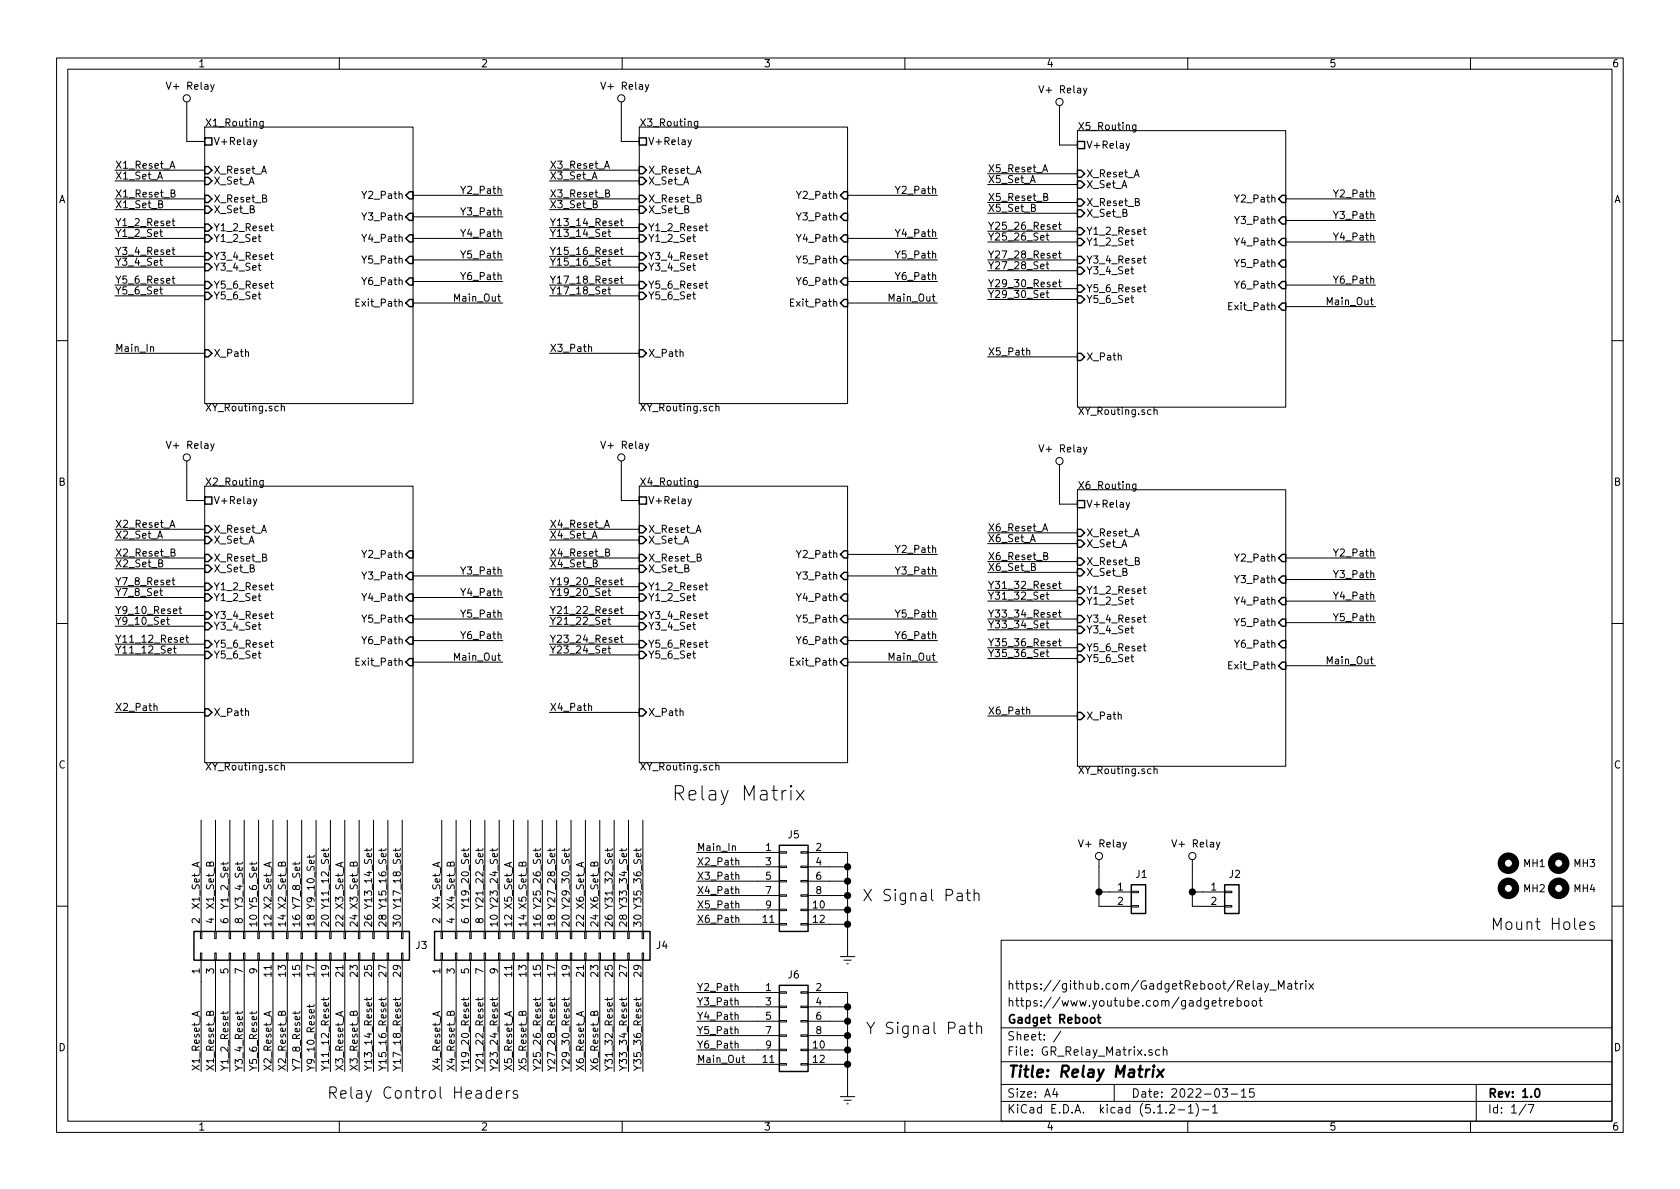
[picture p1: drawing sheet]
EESchema Schematic File Version 4
LIBS:GR_Relay_Matrix-cache
EELAYER 29 0
EELAYER END
$Descr A4 11693 8268
encoding utf-8
Sheet 1 7
Title "Relay Matrix"
Date "2022-03-15"
Rev "1.0"
Comp "Gadget Reboot"
Comment1 "https://www.youtube.com/gadgetreboot"
Comment2 "https://github.com/GadgetReboot/Relay_Matrix"
Comment3 ""
Comment4 ""
$EndDescr
$Sheet
S 1425 875  1450 1925
U 62037087
F0 "X1_Routing" 50
F1 "XY_Routing.sch" 50
F2 "V+Relay" U L 1425 975 50 
F3 "X_Reset_A" I L 1425 1175 50 
F4 "X_Set_A" I L 1425 1250 50 
F5 "X_Reset_B" I L 1425 1375 50 
F6 "X_Set_B" I L 1425 1450 50 
F7 "X_Path" I L 1425 2450 50 
F8 "Y1_2_Reset" I L 1425 1575 50 
F9 "Y1_2_Set" I L 1425 1650 50 
F10 "Y3_4_Reset" I L 1425 1775 50 
F11 "Y3_4_Set" I L 1425 1850 50 
F12 "Y5_6_Reset" I L 1425 1975 50 
F13 "Y5_6_Set" I L 1425 2050 50 
F14 "Y2_Path" I R 2875 1350 50 
F15 "Y3_Path" I R 2875 1500 50 
F16 "Y4_Path" I R 2875 1650 50 
F17 "Y5_Path" I R 2875 1800 50 
F18 "Y6_Path" I R 2875 1950 50 
F19 "Exit_Path" I R 2875 2100 50 
$EndSheet
$Comp
L power:Vdrive #PWR01
U 1 1
P 1300 750
F 0 "#PWR01" H 1100 600 50  0001 C CNN
F 1 "Vdrive" H 1317 923 50  0001 C CNN
F 2 "" H 1300 750 50  0001 C CNN
F 3 "" H 1300 750 50  0001 C CNN
	1    1300 750 
	1    0    0    -1  
$EndComp
Text Notes 1150 625  0    50   ~ 0
V+ Relay
Wire Wire Line
	1425 975  1300 975 
Wire Wire Line
	1300 975  1300 750 
Wire Wire Line
	1425 1175 800  1175
Text Label 800  1175 0    50   ~ 0
X1_Reset_A
Wire Wire Line
	1425 1250 800  1250
Text Label 800  1250 0    50   ~ 0
X1_Set_A
Wire Wire Line
	1425 1375 800  1375
Text Label 800  1375 0    50   ~ 0
X1_Reset_B
Wire Wire Line
	1425 1450 800  1450
Text Label 800  1450 0    50   ~ 0
X1_Set_B
Wire Wire Line
	1425 1575 800  1575
Text Label 800  1575 0    50   ~ 0
Y1_2_Reset
Wire Wire Line
	1425 1650 800  1650
Text Label 800  1650 0    50   ~ 0
Y1_2_Set
Wire Wire Line
	1425 1775 800  1775
Text Label 800  1775 0    50   ~ 0
Y3_4_Reset
Wire Wire Line
	1425 1850 800  1850
Text Label 800  1850 0    50   ~ 0
Y3_4_Set
Wire Wire Line
	1425 1975 800  1975
Text Label 800  1975 0    50   ~ 0
Y5_6_Reset
Wire Wire Line
	1425 2050 800  2050
Text Label 800  2050 0    50   ~ 0
Y5_6_Set
Wire Wire Line
	1425 2450 800  2450
Text Label 800  2450 0    50   ~ 0
Main_In
Wire Wire Line
	3500 1350 2875 1350
Text Label 3200 1350 0    50   ~ 0
Y2_Path
Wire Wire Line
	3500 1500 2875 1500
Text Label 3200 1500 0    50   ~ 0
Y3_Path
Wire Wire Line
	3500 1650 2875 1650
Text Label 3200 1650 0    50   ~ 0
Y4_Path
Wire Wire Line
	3500 1800 2875 1800
Text Label 3200 1800 0    50   ~ 0
Y5_Path
Wire Wire Line
	3500 1950 2875 1950
Text Label 3200 1950 0    50   ~ 0
Y6_Path
$Sheet
S 1425 3375 1450 1925
U 6241D2E0
F0 "X2_Routing" 50
F1 "XY_Routing.sch" 50
F2 "V+Relay" U L 1425 3475 50 
F3 "X_Reset_A" I L 1425 3675 50 
F4 "X_Set_A" I L 1425 3750 50 
F5 "X_Reset_B" I L 1425 3875 50 
F6 "X_Set_B" I L 1425 3950 50 
F7 "X_Path" I L 1425 4950 50 
F8 "Y1_2_Reset" I L 1425 4075 50 
F9 "Y1_2_Set" I L 1425 4150 50 
F10 "Y3_4_Reset" I L 1425 4275 50 
F11 "Y3_4_Set" I L 1425 4350 50 
F12 "Y5_6_Reset" I L 1425 4475 50 
F13 "Y5_6_Set" I L 1425 4550 50 
F14 "Y2_Path" I R 2875 3850 50 
F15 "Y3_Path" I R 2875 4000 50 
F16 "Y4_Path" I R 2875 4150 50 
F17 "Y5_Path" I R 2875 4300 50 
F18 "Y6_Path" I R 2875 4450 50 
F19 "Exit_Path" I R 2875 4600 50 
$EndSheet
$Comp
L power:Vdrive #PWR02
U 1 1
P 1300 3250
F 0 "#PWR02" H 1100 3100 50  0001 C CNN
F 1 "Vdrive" H 1317 3423 50  0001 C CNN
F 2 "" H 1300 3250 50  0001 C CNN
F 3 "" H 1300 3250 50  0001 C CNN
	1    1300 3250
	1    0    0    -1  
$EndComp
Text Notes 1150 3125 0    50   ~ 0
V+ Relay
Wire Wire Line
	1425 3475 1300 3475
Wire Wire Line
	1300 3475 1300 3250
Wire Wire Line
	1425 3675 800  3675
Text Label 800  3675 0    50   ~ 0
X2_Reset_A
Wire Wire Line
	1425 3750 800  3750
Text Label 800  3750 0    50   ~ 0
X2_Set_A
Wire Wire Line
	1425 3875 800  3875
Text Label 800  3875 0    50   ~ 0
X2_Reset_B
Wire Wire Line
	1425 3950 800  3950
Text Label 800  3950 0    50   ~ 0
X2_Set_B
Wire Wire Line
	1425 4275 800  4275
Text Label 800  4275 0    50   ~ 0
Y9_10_Reset
Wire Wire Line
	1425 4350 800  4350
Text Label 800  4350 0    50   ~ 0
Y9_10_Set
Wire Wire Line
	1425 4475 800  4475
Text Label 800  4475 0    50   ~ 0
Y11_12_Reset
Wire Wire Line
	1425 4550 800  4550
Text Label 800  4550 0    50   ~ 0
Y11_12_Set
Wire Wire Line
	4450 1575 3825 1575
Text Label 3825 1575 0    50   ~ 0
Y13_14_Reset
Wire Wire Line
	4450 1650 3825 1650
Text Label 3825 1650 0    50   ~ 0
Y13_14_Set
Wire Wire Line
	1425 4950 800  4950
Text Label 800  4950 0    50   ~ 0
X2_Path
Wire Wire Line
	3500 4000 2875 4000
Text Label 3200 4000 0    50   ~ 0
Y3_Path
Wire Wire Line
	3500 4150 2875 4150
Text Label 3200 4150 0    50   ~ 0
Y4_Path
Wire Wire Line
	3500 4300 2875 4300
Text Label 3200 4300 0    50   ~ 0
Y5_Path
Wire Wire Line
	3500 4450 2875 4450
Text Label 3200 4450 0    50   ~ 0
Y6_Path
$Sheet
S 4450 875  1450 1925
U 62421122
F0 "X3_Routing" 50
F1 "XY_Routing.sch" 50
F2 "V+Relay" U L 4450 975 50 
F3 "X_Reset_A" I L 4450 1175 50 
F4 "X_Set_A" I L 4450 1250 50 
F5 "X_Reset_B" I L 4450 1375 50 
F6 "X_Set_B" I L 4450 1450 50 
F7 "X_Path" I L 4450 2450 50 
F8 "Y1_2_Reset" I L 4450 1575 50 
F9 "Y1_2_Set" I L 4450 1650 50 
F10 "Y3_4_Reset" I L 4450 1775 50 
F11 "Y3_4_Set" I L 4450 1850 50 
F12 "Y5_6_Reset" I L 4450 1975 50 
F13 "Y5_6_Set" I L 4450 2050 50 
F14 "Y2_Path" I R 5900 1350 50 
F15 "Y3_Path" I R 5900 1500 50 
F16 "Y4_Path" I R 5900 1650 50 
F17 "Y5_Path" I R 5900 1800 50 
F18 "Y6_Path" I R 5900 1950 50 
F19 "Exit_Path" I R 5900 2100 50 
$EndSheet
$Comp
L power:Vdrive #PWR05
U 1 1
P 4325 750
F 0 "#PWR05" H 4125 600 50  0001 C CNN
F 1 "Vdrive" H 4342 923 50  0001 C CNN
F 2 "" H 4325 750 50  0001 C CNN
F 3 "" H 4325 750 50  0001 C CNN
	1    4325 750 
	1    0    0    -1  
$EndComp
Text Notes 4175 625  0    50   ~ 0
V+ Relay
Wire Wire Line
	4450 975  4325 975 
Wire Wire Line
	4325 975  4325 750 
Wire Wire Line
	4450 1175 3825 1175
Text Label 3825 1175 0    50   ~ 0
X3_Reset_A
Wire Wire Line
	4450 1250 3825 1250
Text Label 3825 1250 0    50   ~ 0
X3_Set_A
Wire Wire Line
	4450 1375 3825 1375
Text Label 3825 1375 0    50   ~ 0
X3_Reset_B
Wire Wire Line
	4450 1450 3825 1450
Text Label 3825 1450 0    50   ~ 0
X3_Set_B
Wire Wire Line
	4450 1975 3825 1975
Text Label 3825 1975 0    50   ~ 0
Y17_18_Reset
Wire Wire Line
	4450 2050 3825 2050
Text Label 3825 2050 0    50   ~ 0
Y17_18_Set
Wire Wire Line
	4450 4075 3825 4075
Text Label 3825 4075 0    50   ~ 0
Y19_20_Reset
Wire Wire Line
	4450 4150 3825 4150
Text Label 3825 4150 0    50   ~ 0
Y19_20_Set
Wire Wire Line
	4450 4275 3825 4275
Text Label 3825 4275 0    50   ~ 0
Y21_22_Reset
Wire Wire Line
	4450 4350 3825 4350
Text Label 3825 4350 0    50   ~ 0
Y21_22_Set
Wire Wire Line
	4450 4475 3825 4475
Text Label 3825 4475 0    50   ~ 0
Y23_24_Reset
Wire Wire Line
	4450 4550 3825 4550
Text Label 3825 4550 0    50   ~ 0
Y23_24_Set
Wire Wire Line
	4450 2450 3825 2450
Text Label 3825 2450 0    50   ~ 0
X3_Path
Wire Wire Line
	6525 1350 5900 1350
Text Label 6225 1350 0    50   ~ 0
Y2_Path
Wire Wire Line
	6525 1650 5900 1650
Text Label 6225 1650 0    50   ~ 0
Y4_Path
Wire Wire Line
	6525 1800 5900 1800
Text Label 6225 1800 0    50   ~ 0
Y5_Path
Wire Wire Line
	6525 1950 5900 1950
Text Label 6225 1950 0    50   ~ 0
Y6_Path
$Sheet
S 4450 3375 1450 1925
U 6242117E
F0 "X4_Routing" 50
F1 "XY_Routing.sch" 50
F2 "V+Relay" U L 4450 3475 50 
F3 "X_Reset_A" I L 4450 3675 50 
F4 "X_Set_A" I L 4450 3750 50 
F5 "X_Reset_B" I L 4450 3875 50 
F6 "X_Set_B" I L 4450 3950 50 
F7 "X_Path" I L 4450 4950 50 
F8 "Y1_2_Reset" I L 4450 4075 50 
F9 "Y1_2_Set" I L 4450 4150 50 
F10 "Y3_4_Reset" I L 4450 4275 50 
F11 "Y3_4_Set" I L 4450 4350 50 
F12 "Y5_6_Reset" I L 4450 4475 50 
F13 "Y5_6_Set" I L 4450 4550 50 
F14 "Y2_Path" I R 5900 3850 50 
F15 "Y3_Path" I R 5900 4000 50 
F16 "Y4_Path" I R 5900 4150 50 
F17 "Y5_Path" I R 5900 4300 50 
F18 "Y6_Path" I R 5900 4450 50 
F19 "Exit_Path" I R 5900 4600 50 
$EndSheet
$Comp
L power:Vdrive #PWR06
U 1 1
P 4325 3250
F 0 "#PWR06" H 4125 3100 50  0001 C CNN
F 1 "Vdrive" H 4342 3423 50  0001 C CNN
F 2 "" H 4325 3250 50  0001 C CNN
F 3 "" H 4325 3250 50  0001 C CNN
	1    4325 3250
	1    0    0    -1  
$EndComp
Text Notes 4175 3125 0    50   ~ 0
V+ Relay
Wire Wire Line
	4450 3475 4325 3475
Wire Wire Line
	4325 3475 4325 3250
Wire Wire Line
	4450 3675 3825 3675
Text Label 3825 3675 0    50   ~ 0
X4_Reset_A
Wire Wire Line
	4450 3750 3825 3750
Text Label 3825 3750 0    50   ~ 0
X4_Set_A
Wire Wire Line
	4450 3875 3825 3875
Text Label 3825 3875 0    50   ~ 0
X4_Reset_B
Wire Wire Line
	4450 3950 3825 3950
Text Label 3825 3950 0    50   ~ 0
X4_Set_B
Wire Wire Line
	7500 1600 6875 1600
Text Label 6875 1600 0    50   ~ 0
Y25_26_Reset
Wire Wire Line
	7500 1675 6875 1675
Text Label 6875 1675 0    50   ~ 0
Y25_26_Set
Wire Wire Line
	7500 1800 6875 1800
Text Label 6875 1800 0    50   ~ 0
Y27_28_Reset
Wire Wire Line
	7500 1875 6875 1875
Text Label 6875 1875 0    50   ~ 0
Y27_28_Set
Wire Wire Line
	7500 2000 6875 2000
Text Label 6875 2000 0    50   ~ 0
Y29_30_Reset
Wire Wire Line
	7500 2075 6875 2075
Text Label 6875 2075 0    50   ~ 0
Y29_30_Set
Wire Wire Line
	4450 4950 3825 4950
Text Label 3825 4950 0    50   ~ 0
X4_Path
Wire Wire Line
	6525 3850 5900 3850
Text Label 6225 3850 0    50   ~ 0
Y2_Path
Wire Wire Line
	6525 4000 5900 4000
Text Label 6225 4000 0    50   ~ 0
Y3_Path
Wire Wire Line
	6525 4300 5900 4300
Text Label 6225 4300 0    50   ~ 0
Y5_Path
Wire Wire Line
	6525 4450 5900 4450
Text Label 6225 4450 0    50   ~ 0
Y6_Path
$Sheet
S 7500 900  1450 1925
U 6243C00A
F0 "X5_Routing" 50
F1 "XY_Routing.sch" 50
F2 "V+Relay" U L 7500 1000 50 
F3 "X_Reset_A" I L 7500 1200 50 
F4 "X_Set_A" I L 7500 1275 50 
F5 "X_Reset_B" I L 7500 1400 50 
F6 "X_Set_B" I L 7500 1475 50 
F7 "X_Path" I L 7500 2475 50 
F8 "Y1_2_Reset" I L 7500 1600 50 
F9 "Y1_2_Set" I L 7500 1675 50 
F10 "Y3_4_Reset" I L 7500 1800 50 
F11 "Y3_4_Set" I L 7500 1875 50 
F12 "Y5_6_Reset" I L 7500 2000 50 
F13 "Y5_6_Set" I L 7500 2075 50 
F14 "Y2_Path" I R 8950 1375 50 
F15 "Y3_Path" I R 8950 1525 50 
F16 "Y4_Path" I R 8950 1675 50 
F17 "Y5_Path" I R 8950 1825 50 
F18 "Y6_Path" I R 8950 1975 50 
F19 "Exit_Path" I R 8950 2125 50 
$EndSheet
$Comp
L power:Vdrive #PWR07
U 1 1
P 7375 775
F 0 "#PWR07" H 7175 625 50  0001 C CNN
F 1 "Vdrive" H 7392 948 50  0001 C CNN
F 2 "" H 7375 775 50  0001 C CNN
F 3 "" H 7375 775 50  0001 C CNN
	1    7375 775 
	1    0    0    -1  
$EndComp
Text Notes 7225 650  0    50   ~ 0
V+ Relay
Wire Wire Line
	7500 1000 7375 1000
Wire Wire Line
	7375 1000 7375 775 
Wire Wire Line
	7500 1200 6875 1200
Text Label 6875 1200 0    50   ~ 0
X5_Reset_A
Wire Wire Line
	7500 1275 6875 1275
Text Label 6875 1275 0    50   ~ 0
X5_Set_A
Wire Wire Line
	7500 1400 6875 1400
Text Label 6875 1400 0    50   ~ 0
X5_Reset_B
Wire Wire Line
	7500 1475 6875 1475
Text Label 6875 1475 0    50   ~ 0
X5_Set_B
Wire Wire Line
	7500 4300 6875 4300
Text Label 6875 4300 0    50   ~ 0
Y33_34_Reset
Wire Wire Line
	7500 4375 6875 4375
Text Label 6875 4375 0    50   ~ 0
Y33_34_Set
Wire Wire Line
	7500 4500 6875 4500
Text Label 6875 4500 0    50   ~ 0
Y35_36_Reset
Wire Wire Line
	7500 4575 6875 4575
Text Label 6875 4575 0    50   ~ 0
Y35_36_Set
Wire Wire Line
	7500 4100 6875 4100
Text Label 6875 4100 0    50   ~ 0
Y31_32_Reset
Wire Wire Line
	7500 4175 6875 4175
Text Label 6875 4175 0    50   ~ 0
Y31_32_Set
Wire Wire Line
	7500 2475 6875 2475
Text Label 6875 2475 0    50   ~ 0
X5_Path
Wire Wire Line
	9575 1375 8950 1375
Text Label 9275 1375 0    50   ~ 0
Y2_Path
Wire Wire Line
	9575 1525 8950 1525
Text Label 9275 1525 0    50   ~ 0
Y3_Path
Wire Wire Line
	9575 1675 8950 1675
Text Label 9275 1675 0    50   ~ 0
Y4_Path
Wire Wire Line
	9575 1975 8950 1975
Text Label 9275 1975 0    50   ~ 0
Y6_Path
$Sheet
S 7500 3400 1450 1925
U 6243C066
F0 "X6_Routing" 50
F1 "XY_Routing.sch" 50
F2 "V+Relay" U L 7500 3500 50 
F3 "X_Reset_A" I L 7500 3700 50 
F4 "X_Set_A" I L 7500 3775 50 
F5 "X_Reset_B" I L 7500 3900 50 
F6 "X_Set_B" I L 7500 3975 50 
F7 "X_Path" I L 7500 4975 50 
F8 "Y1_2_Reset" I L 7500 4100 50 
F9 "Y1_2_Set" I L 7500 4175 50 
F10 "Y3_4_Reset" I L 7500 4300 50 
F11 "Y3_4_Set" I L 7500 4375 50 
F12 "Y5_6_Reset" I L 7500 4500 50 
F13 "Y5_6_Set" I L 7500 4575 50 
F14 "Y2_Path" I R 8950 3875 50 
F15 "Y3_Path" I R 8950 4025 50 
F16 "Y4_Path" I R 8950 4175 50 
F17 "Y5_Path" I R 8950 4325 50 
F18 "Y6_Path" I R 8950 4475 50 
F19 "Exit_Path" I R 8950 4625 50 
$EndSheet
$Comp
L power:Vdrive #PWR08
U 1 1
P 7375 3275
F 0 "#PWR08" H 7175 3125 50  0001 C CNN
F 1 "Vdrive" H 7392 3448 50  0001 C CNN
F 2 "" H 7375 3275 50  0001 C CNN
F 3 "" H 7375 3275 50  0001 C CNN
	1    7375 3275
	1    0    0    -1  
$EndComp
Text Notes 7225 3150 0    50   ~ 0
V+ Relay
Wire Wire Line
	7500 3500 7375 3500
Wire Wire Line
	7375 3500 7375 3275
Wire Wire Line
	7500 3700 6875 3700
Text Label 6875 3700 0    50   ~ 0
X6_Reset_A
Wire Wire Line
	7500 3775 6875 3775
Text Label 6875 3775 0    50   ~ 0
X6_Set_A
Wire Wire Line
	7500 3900 6875 3900
Text Label 6875 3900 0    50   ~ 0
X6_Reset_B
Wire Wire Line
	7500 3975 6875 3975
Text Label 6875 3975 0    50   ~ 0
X6_Set_B
Wire Wire Line
	7500 4975 6875 4975
Text Label 6875 4975 0    50   ~ 0
X6_Path
Wire Wire Line
	9575 3875 8950 3875
Text Label 9275 3875 0    50   ~ 0
Y2_Path
Wire Wire Line
	9575 4025 8950 4025
Text Label 9275 4025 0    50   ~ 0
Y3_Path
Wire Wire Line
	9575 4175 8950 4175
Text Label 9275 4175 0    50   ~ 0
Y4_Path
Wire Wire Line
	9575 4325 8950 4325
Text Label 9275 4325 0    50   ~ 0
Y5_Path
$Comp
L Connector_Generic:Conn_02x15_Odd_Even J4
U 1 1
P 3775 6625
F 0 "J4" V 3825 5837 50  0000 R CNN
F 1 "Conn_02x15_Odd_Even" H 3825 7451 50  0001 C CNN
F 2 "Connector_PinHeader_2.54mm:PinHeader_2x15_P2.54mm_Vertical" H 3775 6625 50  0001 C CNN
F 3 "~" H 3775 6625 50  0001 C CNN
	1    3775 6625
	0    -1   -1   0   
$EndComp
Wire Wire Line
	1400 6825 1400 7450
Text Label 1400 7450 1    50   ~ 0
X1_Reset_A
Wire Wire Line
	1400 5700 1400 6325
Text Label 1400 6325 1    50   ~ 0
X1_Set_A
Wire Wire Line
	1500 6825 1500 7450
Text Label 1500 7450 1    50   ~ 0
X1_Reset_B
Wire Wire Line
	1500 5700 1500 6325
Text Label 1500 6325 1    50   ~ 0
X1_Set_B
Wire Wire Line
	1600 6825 1600 7450
Text Label 1600 7450 1    50   ~ 0
Y1_2_Reset
Wire Wire Line
	1600 5700 1600 6325
Text Label 1600 6325 1    50   ~ 0
Y1_2_Set
Wire Wire Line
	1700 6825 1700 7450
Text Label 1700 7450 1    50   ~ 0
Y3_4_Reset
Wire Wire Line
	1700 5700 1700 6325
Text Label 1700 6325 1    50   ~ 0
Y3_4_Set
Wire Wire Line
	1800 6825 1800 7450
Text Label 1800 7450 1    50   ~ 0
Y5_6_Reset
Wire Wire Line
	1800 5700 1800 6325
Text Label 1800 6325 1    50   ~ 0
Y5_6_Set
Wire Wire Line
	2100 6825 2100 7450
Text Label 2100 7450 1    50   ~ 0
Y7_8_Reset
Wire Wire Line
	2100 5700 2100 6325
Text Label 2100 6325 1    50   ~ 0
Y7_8_Set
Wire Wire Line
	1900 6825 1900 7450
Text Label 1900 7450 1    50   ~ 0
X2_Reset_A
Wire Wire Line
	1900 5700 1900 6325
Text Label 1900 6325 1    50   ~ 0
X2_Set_A
Wire Wire Line
	2000 6825 2000 7450
Text Label 2000 7450 1    50   ~ 0
X2_Reset_B
Wire Wire Line
	2000 5700 2000 6325
Text Label 2000 6325 1    50   ~ 0
X2_Set_B
Wire Wire Line
	2200 6825 2200 7450
Text Label 2200 7450 1    50   ~ 0
Y9_10_Reset
Wire Wire Line
	2200 5700 2200 6325
Text Label 2200 6325 1    50   ~ 0
Y9_10_Set
Wire Wire Line
	2300 6825 2300 7450
Text Label 2300 7450 1    50   ~ 0
Y11_12_Reset
Wire Wire Line
	2300 5700 2300 6325
Text Label 2300 6325 1    50   ~ 0
Y11_12_Set
Wire Wire Line
	2600 6825 2600 7450
Text Label 2600 7450 1    50   ~ 0
Y13_14_Reset
Wire Wire Line
	2600 5700 2600 6325
Text Label 2600 6325 1    50   ~ 0
Y13_14_Set
Wire Wire Line
	2700 6825 2700 7450
Text Label 2700 7450 1    50   ~ 0
Y15_16_Reset
Wire Wire Line
	2700 5700 2700 6325
Text Label 2700 6325 1    50   ~ 0
Y15_16_Set
Wire Wire Line
	2400 6825 2400 7450
Text Label 2400 7450 1    50   ~ 0
X3_Reset_A
Wire Wire Line
	2400 5700 2400 6325
Text Label 2400 6325 1    50   ~ 0
X3_Set_A
Wire Wire Line
	2500 6825 2500 7450
Text Label 2500 7450 1    50   ~ 0
X3_Reset_B
Wire Wire Line
	2500 5700 2500 6325
Text Label 2500 6325 1    50   ~ 0
X3_Set_B
Wire Wire Line
	2800 6825 2800 7450
Text Label 2800 7450 1    50   ~ 0
Y17_18_Reset
Wire Wire Line
	2800 5700 2800 6325
Text Label 2800 6325 1    50   ~ 0
Y17_18_Set
Wire Wire Line
	3275 6825 3275 7450
Text Label 3275 7450 1    50   ~ 0
Y19_20_Reset
Wire Wire Line
	3275 5700 3275 6325
Text Label 3275 6325 1    50   ~ 0
Y19_20_Set
Wire Wire Line
	3375 6825 3375 7450
Text Label 3375 7450 1    50   ~ 0
Y21_22_Reset
Wire Wire Line
	3375 5700 3375 6325
Text Label 3375 6325 1    50   ~ 0
Y21_22_Set
Wire Wire Line
	3475 6825 3475 7450
Text Label 3475 7450 1    50   ~ 0
Y23_24_Reset
Wire Wire Line
	3475 5700 3475 6325
Text Label 3475 6325 1    50   ~ 0
Y23_24_Set
Wire Wire Line
	3075 6825 3075 7450
Text Label 3075 7450 1    50   ~ 0
X4_Reset_A
Wire Wire Line
	3075 5700 3075 6325
Text Label 3075 6325 1    50   ~ 0
X4_Set_A
Wire Wire Line
	3175 6825 3175 7450
Text Label 3175 7450 1    50   ~ 0
X4_Reset_B
Wire Wire Line
	3175 5700 3175 6325
Text Label 3175 6325 1    50   ~ 0
X4_Set_B
Wire Wire Line
	3775 6825 3775 7450
Text Label 3775 7450 1    50   ~ 0
Y25_26_Reset
Wire Wire Line
	3775 5700 3775 6325
Text Label 3775 6325 1    50   ~ 0
Y25_26_Set
Wire Wire Line
	3875 6825 3875 7450
Text Label 3875 7450 1    50   ~ 0
Y27_28_Reset
Wire Wire Line
	3875 5700 3875 6325
Text Label 3875 6325 1    50   ~ 0
Y27_28_Set
Wire Wire Line
	3975 6825 3975 7450
Text Label 3975 7450 1    50   ~ 0
Y29_30_Reset
Wire Wire Line
	3975 5700 3975 6325
Text Label 3975 6325 1    50   ~ 0
Y29_30_Set
Wire Wire Line
	4275 6825 4275 7450
Text Label 4275 7450 1    50   ~ 0
Y31_32_Reset
Wire Wire Line
	4275 5700 4275 6325
Text Label 4275 6325 1    50   ~ 0
Y31_32_Set
Wire Wire Line
	3575 6825 3575 7450
Text Label 3575 7450 1    50   ~ 0
X5_Reset_A
Wire Wire Line
	3575 5700 3575 6325
Text Label 3575 6325 1    50   ~ 0
X5_Set_A
Wire Wire Line
	3675 6825 3675 7450
Text Label 3675 7450 1    50   ~ 0
X5_Reset_B
Wire Wire Line
	3675 5700 3675 6325
Text Label 3675 6325 1    50   ~ 0
X5_Set_B
Wire Wire Line
	4375 6825 4375 7450
Text Label 4375 7450 1    50   ~ 0
Y33_34_Reset
Wire Wire Line
	4375 5700 4375 6325
Text Label 4375 6325 1    50   ~ 0
Y33_34_Set
Wire Wire Line
	4475 6825 4475 7450
Text Label 4475 7450 1    50   ~ 0
Y35_36_Reset
Wire Wire Line
	4475 5700 4475 6325
Text Label 4475 6325 1    50   ~ 0
Y35_36_Set
Wire Wire Line
	4075 6825 4075 7450
Text Label 4075 7450 1    50   ~ 0
X6_Reset_A
Wire Wire Line
	4075 5700 4075 6325
Text Label 4075 6325 1    50   ~ 0
X6_Set_A
Wire Wire Line
	4175 6825 4175 7450
Text Label 4175 7450 1    50   ~ 0
X6_Reset_B
Wire Wire Line
	4175 5700 4175 6325
Text Label 4175 6325 1    50   ~ 0
X6_Set_B
$Comp
L power:GNDREF #PWR09
U 1 1
P 5900 6600
F 0 "#PWR09" H 5900 6350 50  0001 C CNN
F 1 "GNDREF" H 5905 6427 50  0001 C CNN
F 2 "" H 5900 6600 50  0001 C CNN
F 3 "" H 5900 6600 50  0001 C CNN
	1    5900 6600
	-1   0    0    -1  
$EndComp
Wire Wire Line
	5275 6025 4850 6025
Text Label 4850 6025 0    50   ~ 0
X2_Path
Wire Wire Line
	5275 5925 4850 5925
Text Label 4850 5925 0    50   ~ 0
Main_In
Wire Wire Line
	5275 6225 4850 6225
Text Label 4850 6225 0    50   ~ 0
X4_Path
Wire Wire Line
	5275 6125 4850 6125
Text Label 4850 6125 0    50   ~ 0
X3_Path
Wire Wire Line
	5275 6425 4850 6425
Text Label 4850 6425 0    50   ~ 0
X6_Path
Wire Wire Line
	5275 6325 4850 6325
Text Label 4850 6325 0    50   ~ 0
X5_Path
Wire Wire Line
	5775 6425 5900 6425
Wire Wire Line
	5775 6325 5900 6325
Wire Wire Line
	5900 6325 5900 6425
Connection ~ 5900 6425
Wire Wire Line
	5775 6225 5900 6225
Wire Wire Line
	5900 6225 5900 6325
Connection ~ 5900 6325
Wire Wire Line
	5775 6125 5900 6125
Wire Wire Line
	5900 6125 5900 6225
Connection ~ 5900 6225
Wire Wire Line
	5775 6025 5900 6025
Wire Wire Line
	5900 6025 5900 6125
Connection ~ 5900 6125
Wire Wire Line
	5775 5925 5900 5925
Wire Wire Line
	5900 5925 5900 6025
Connection ~ 5900 6025
$Comp
L power:GNDREF #PWR010
U 1 1
P 5900 7575
F 0 "#PWR010" H 5900 7325 50  0001 C CNN
F 1 "GNDREF" H 5905 7402 50  0001 C CNN
F 2 "" H 5900 7575 50  0001 C CNN
F 3 "" H 5900 7575 50  0001 C CNN
	1    5900 7575
	-1   0    0    -1  
$EndComp
Wire Wire Line
	5275 6900 4850 6900
Text Label 4850 6900 0    50   ~ 0
Y2_Path
Wire Wire Line
	5275 7100 4850 7100
Text Label 4850 7100 0    50   ~ 0
Y4_Path
Wire Wire Line
	5275 7000 4850 7000
Text Label 4850 7000 0    50   ~ 0
Y3_Path
Wire Wire Line
	5275 7300 4850 7300
Text Label 4850 7300 0    50   ~ 0
Y6_Path
Wire Wire Line
	5275 7200 4850 7200
Text Label 4850 7200 0    50   ~ 0
Y5_Path
Wire Wire Line
	5275 7400 4850 7400
Text Label 4850 7400 0    50   ~ 0
Main_Out
Wire Wire Line
	5775 7400 5900 7400
Wire Wire Line
	5775 7300 5900 7300
Wire Wire Line
	5900 7300 5900 7400
Connection ~ 5900 7400
Wire Wire Line
	5775 7200 5900 7200
Wire Wire Line
	5900 7200 5900 7300
Connection ~ 5900 7300
Wire Wire Line
	5775 7100 5900 7100
Wire Wire Line
	5900 7100 5900 7200
Connection ~ 5900 7200
Wire Wire Line
	5775 7000 5900 7000
Wire Wire Line
	5900 7000 5900 7100
Connection ~ 5900 7100
Wire Wire Line
	5775 6900 5900 6900
Wire Wire Line
	5900 6900 5900 7000
Connection ~ 5900 7000
Text Notes 6000 6275 0    79   ~ 0
X Signal Path
Text Notes 6025 7200 0    79   ~ 0
Y Signal Path
Text Notes 2275 7650 0    79   ~ 0
Relay Control Headers
Text Notes 4675 5575 0    100  ~ 0
Relay Matrix
Wire Wire Line
	1425 4075 800  4075
Text Label 800  4075 0    50   ~ 0
Y7_8_Reset
Wire Wire Line
	1425 4150 800  4150
Text Label 800  4150 0    50   ~ 0
Y7_8_Set
Wire Wire Line
	4450 1775 3825 1775
Text Label 3825 1775 0    50   ~ 0
Y15_16_Reset
Wire Wire Line
	4450 1850 3825 1850
Text Label 3825 1850 0    50   ~ 0
Y15_16_Set
Wire Wire Line
	3500 2100 2875 2100
Text Label 3150 2100 0    50   ~ 0
Main_Out
Wire Wire Line
	6525 2100 5900 2100
Text Label 6175 2100 0    50   ~ 0
Main_Out
Wire Wire Line
	6525 4600 5900 4600
Text Label 6175 4600 0    50   ~ 0
Main_Out
Wire Wire Line
	3500 4600 2875 4600
Text Label 3150 4600 0    50   ~ 0
Main_Out
Wire Wire Line
	9575 2125 8950 2125
Text Label 9225 2125 0    50   ~ 0
Main_Out
Wire Wire Line
	9575 4625 8950 4625
Text Label 9225 4625 0    50   ~ 0
Main_Out
$Comp
L Connector_Generic:Conn_02x15_Odd_Even J3
U 1 1
P 2100 6625
F 0 "J3" V 2150 5837 50  0000 R CNN
F 1 "Conn_02x15_Odd_Even" H 2150 7451 50  0001 C CNN
F 2 "Connector_PinHeader_2.54mm:PinHeader_2x15_P2.54mm_Vertical" H 2100 6625 50  0001 C CNN
F 3 "~" H 2100 6625 50  0001 C CNN
	1    2100 6625
	0    -1   -1   0   
$EndComp
$Comp
L power:Vdrive #PWR04
U 1 1
P 8300 6025
F 0 "#PWR04" H 8100 5875 50  0001 C CNN
F 1 "Vdrive" H 8317 6198 50  0001 C CNN
F 2 "" H 8300 6025 50  0001 C CNN
F 3 "" H 8300 6025 50  0001 C CNN
	1    8300 6025
	1    0    0    -1  
$EndComp
Text Notes 8150 5900 0    50   ~ 0
V+ Relay
$Comp
L Connector_Generic:Conn_01x02 J2
U 1 1
P 8575 6200
AR Path="/639BE2B1" Ref="J2"  Part="1" 
AR Path="/620F645F/639BE2B1" Ref="J?"  Part="1" 
F 0 "J2" H 8550 6325 50  0000 L CNN
F 1 "Conn_01x02" H 8655 6101 50  0001 L CNN
F 2 "Connector_PinHeader_2.54mm:PinHeader_1x02_P2.54mm_Vertical" H 8575 6200 50  0001 C CNN
F 3 "~" H 8575 6200 50  0001 C CNN
	1    8575 6200
	1    0    0    -1  
$EndComp
Wire Wire Line
	8375 6200 8300 6200
Wire Wire Line
	8300 6025 8300 6200
Wire Wire Line
	8375 6300 8300 6300
Wire Wire Line
	8300 6300 8300 6200
Connection ~ 8300 6200
$Comp
L power:Vdrive #PWR03
U 1 1
P 7650 6025
F 0 "#PWR03" H 7450 5875 50  0001 C CNN
F 1 "Vdrive" H 7667 6198 50  0001 C CNN
F 2 "" H 7650 6025 50  0001 C CNN
F 3 "" H 7650 6025 50  0001 C CNN
	1    7650 6025
	1    0    0    -1  
$EndComp
Text Notes 7500 5900 0    50   ~ 0
V+ Relay
$Comp
L Connector_Generic:Conn_01x02 J1
U 1 1
P 7925 6200
AR Path="/639CB691" Ref="J1"  Part="1" 
AR Path="/620F645F/639CB691" Ref="J?"  Part="1" 
F 0 "J1" H 7900 6325 50  0000 L CNN
F 1 "Conn_01x02" H 8005 6101 50  0001 L CNN
F 2 "Connector_PinHeader_2.54mm:PinHeader_1x02_P2.54mm_Vertical" H 7925 6200 50  0001 C CNN
F 3 "~" H 7925 6200 50  0001 C CNN
	1    7925 6200
	1    0    0    -1  
$EndComp
Wire Wire Line
	7725 6200 7650 6200
Wire Wire Line
	7650 6025 7650 6200
Wire Wire Line
	7725 6300 7650 6300
Wire Wire Line
	7650 6300 7650 6200
Connection ~ 7650 6200
$Comp
L Connector_Generic:Conn_02x06_Odd_Even J5
U 1 1
P 5475 6125
F 0 "J5" H 5525 6450 50  0000 C CNN
F 1 "Conn_02x06_Odd_Even" H 5525 6451 50  0001 C CNN
F 2 "Connector_PinHeader_2.54mm:PinHeader_2x06_P2.54mm_Vertical" H 5475 6125 50  0001 C CNN
F 3 "~" H 5475 6125 50  0001 C CNN
	1    5475 6125
	1    0    0    -1  
$EndComp
$Comp
L Connector_Generic:Conn_02x06_Odd_Even J6
U 1 1
P 5475 7100
F 0 "J6" H 5525 7425 50  0000 C CNN
F 1 "Conn_02x06_Odd_Even" H 5525 7426 50  0001 C CNN
F 2 "Connector_PinHeader_2.54mm:PinHeader_2x06_P2.54mm_Vertical" H 5475 7100 50  0001 C CNN
F 3 "~" H 5475 7100 50  0001 C CNN
	1    5475 7100
	1    0    0    -1  
$EndComp
Wire Wire Line
	5900 6425 5900 6600
Wire Wire Line
	5900 7400 5900 7575
$Comp
L Mechanical:MountingHole MH1
U 1 1
P 10500 6000
F 0 "MH1" H 10600 6000 50  0000 L CNN
F 1 "MountingHole" H 10600 5955 50  0001 L CNN
F 2 "MountingHole:MountingHole_3.2mm_M3" H 10500 6000 50  0001 C CNN
F 3 "~" H 10500 6000 50  0001 C CNN
	1    10500 6000
	1    0    0    -1  
$EndComp
$Comp
L Mechanical:MountingHole MH2
U 1 1
P 10500 6175
F 0 "MH2" H 10600 6175 50  0000 L CNN
F 1 "MountingHole" H 10600 6130 50  0001 L CNN
F 2 "MountingHole:MountingHole_3.2mm_M3" H 10500 6175 50  0001 C CNN
F 3 "~" H 10500 6175 50  0001 C CNN
	1    10500 6175
	1    0    0    -1  
$EndComp
$Comp
L Mechanical:MountingHole MH3
U 1 1
P 10850 6000
F 0 "MH3" H 10950 6000 50  0000 L CNN
F 1 "MountingHole" H 10950 5955 50  0001 L CNN
F 2 "MountingHole:MountingHole_3.2mm_M3" H 10850 6000 50  0001 C CNN
F 3 "~" H 10850 6000 50  0001 C CNN
	1    10850 6000
	1    0    0    -1  
$EndComp
$Comp
L Mechanical:MountingHole MH4
U 1 1
P 10850 6175
F 0 "MH4" H 10950 6175 50  0000 L CNN
F 1 "MountingHole" H 10950 6130 50  0001 L CNN
F 2 "MountingHole:MountingHole_3.2mm_M3" H 10850 6175 50  0001 C CNN
F 3 "~" H 10850 6175 50  0001 C CNN
	1    10850 6175
	1    0    0    -1  
$EndComp
Text Notes 10375 6475 0    79   ~ 0
Mount Holes
$EndSCHEMATC
